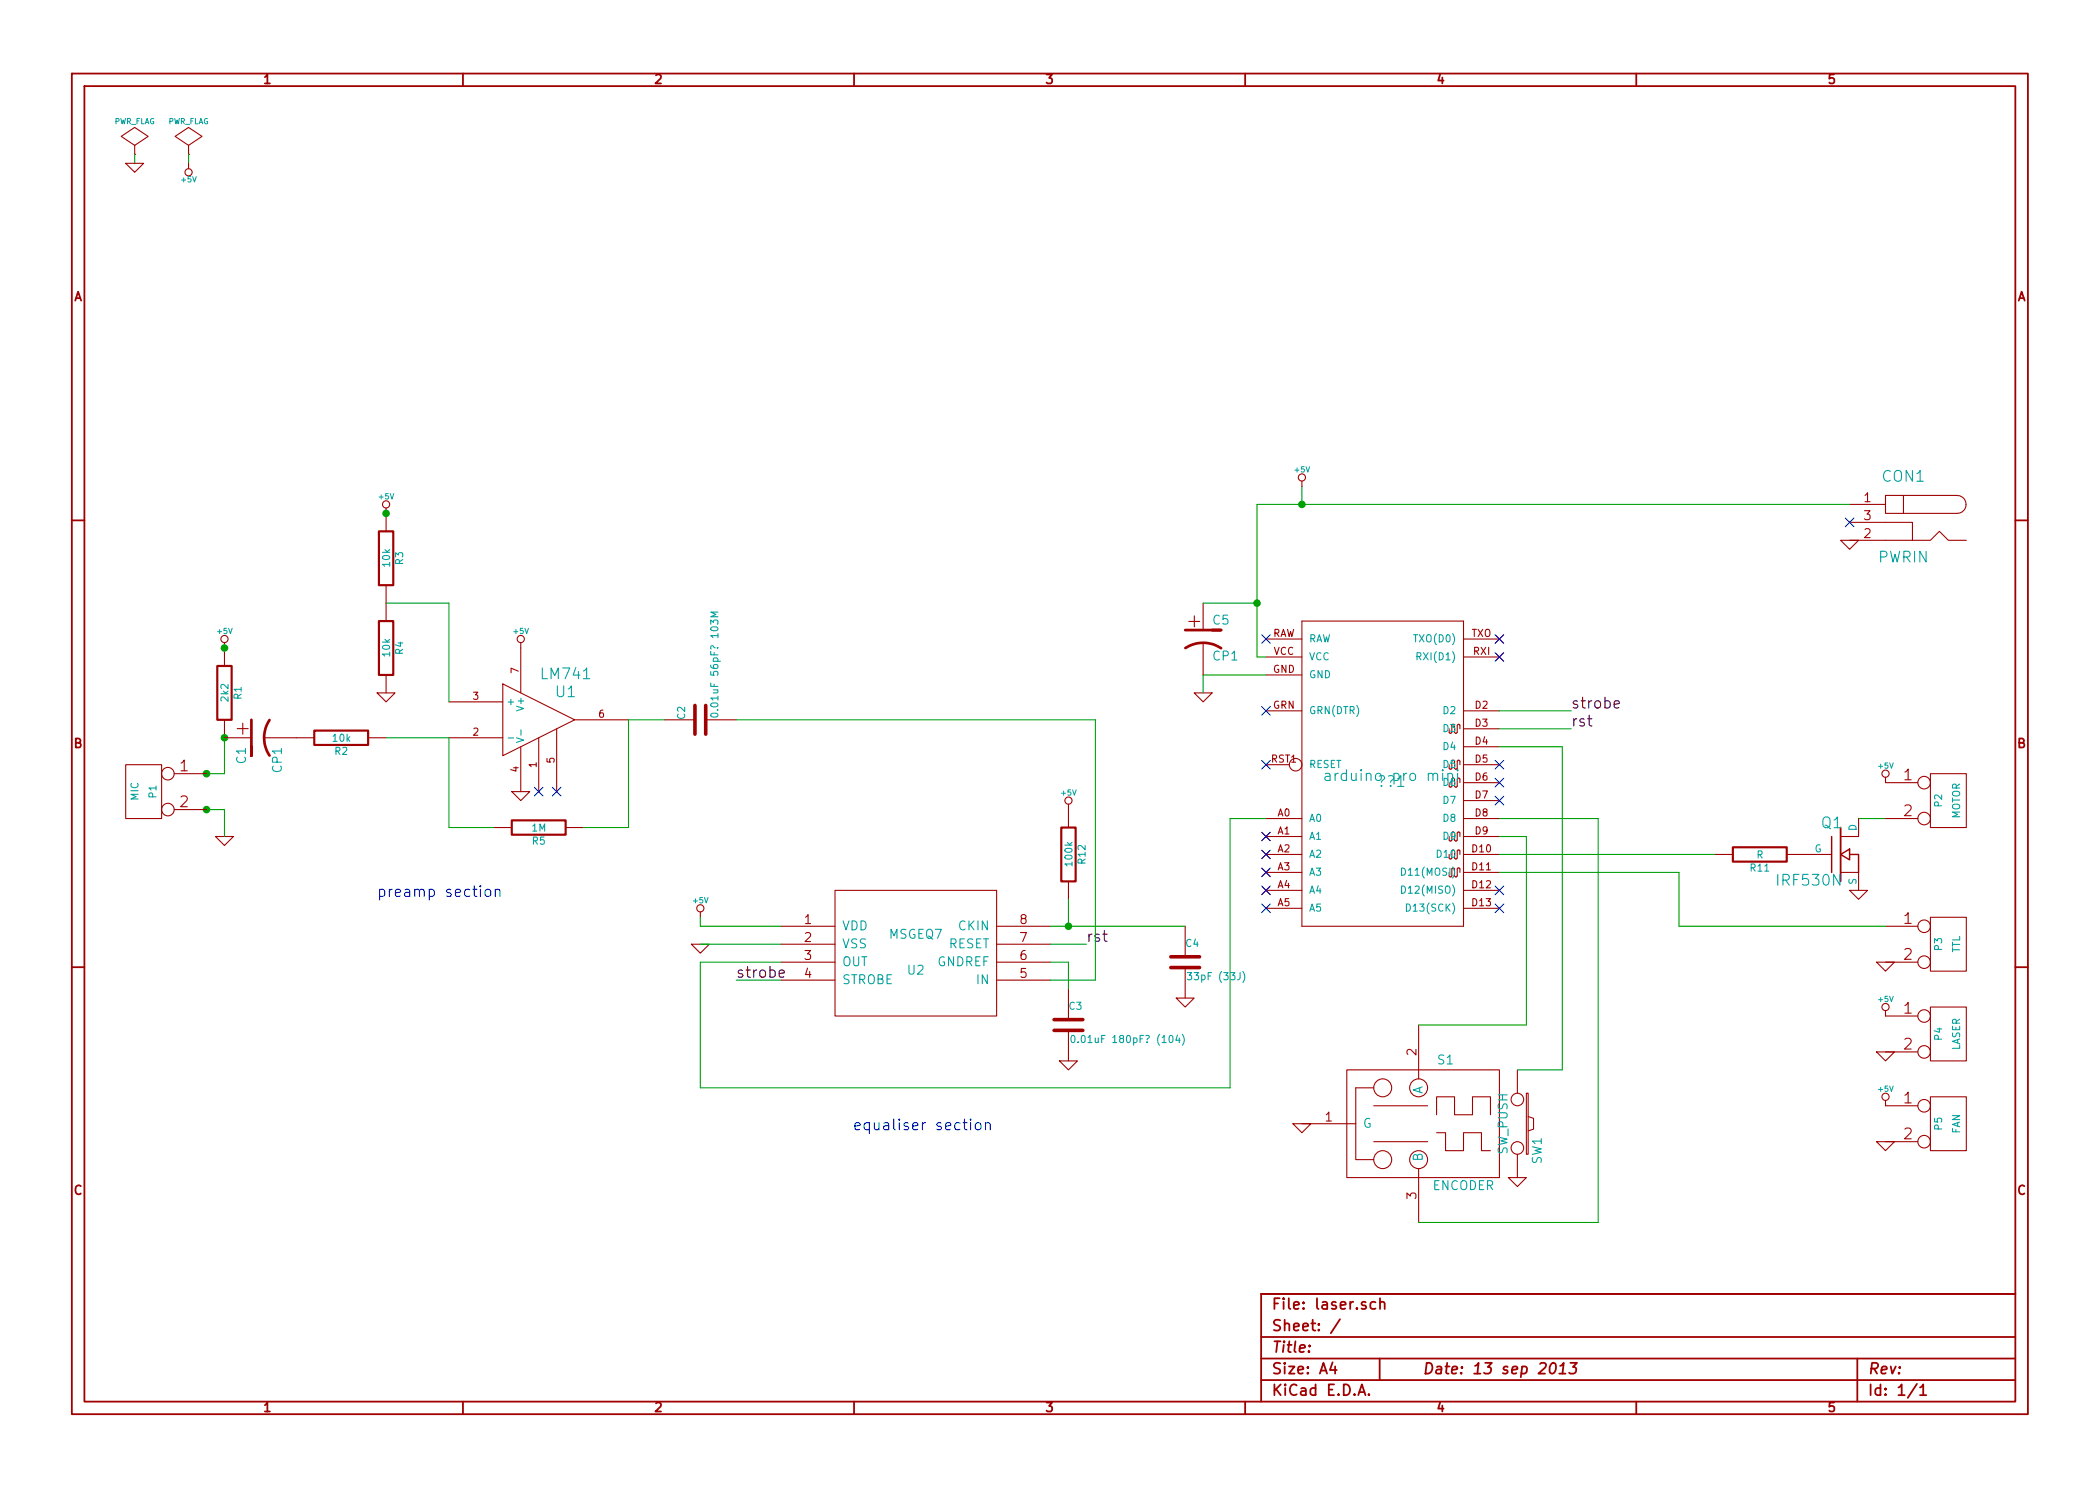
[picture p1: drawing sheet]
EESchema Schematic File Version 2
LIBS:MSEQ7
LIBS:power
LIBS:device
LIBS:transistors
LIBS:conn
LIBS:linear
LIBS:regul
LIBS:74xx
LIBS:cmos4000
LIBS:adc-dac
LIBS:memory
LIBS:xilinx
LIBS:special
LIBS:microcontrollers
LIBS:dsp
LIBS:microchip
LIBS:analog_switches
LIBS:motorola
LIBS:texas
LIBS:intel
LIBS:audio
LIBS:interface
LIBS:digital-audio
LIBS:philips
LIBS:display
LIBS:cypress
LIBS:siliconi
LIBS:opto
LIBS:atmel
LIBS:contrib
LIBS:valves
LIBS:microphone
LIBS:Halley
LIBS:switch-enc
LIBS:laser-cache
EELAYER 27 0
EELAYER END
$Descr A4 11693 8268
encoding utf-8
Sheet 1 1
Title ""
Date "13 sep 2013"
Rev ""
Comp ""
Comment1 ""
Comment2 ""
Comment3 ""
Comment4 ""
$EndDescr
$Comp
L LM741 U1
U 1 1
P 3000 4000
F 0 "U1" H 3150 4150 60  0000 C CNN
F 1 "LM741" H 3150 4250 60  0000 C CNN
F 2 "" H 3000 4000 60  0000 C CNN
F 3 "" H 3000 4000 60  0000 C CNN
	1    3000 4000
	1    0    0    -1  
$EndComp
$Comp
L R R2
U 1 1
P 1900 4100
F 0 "R2" V 1980 4100 40  0000 C CNN
F 1 "10k" V 1907 4101 40  0000 C CNN
F 2 "~" V 1830 4100 30  0000 C CNN
F 3 "~" H 1900 4100 30  0000 C CNN
	1    1900 4100
	0    1    1    0   
$EndComp
$Comp
L R R1
U 1 1
P 1250 3850
F 0 "R1" V 1330 3850 40  0000 C CNN
F 1 "2k2" V 1257 3851 40  0000 C CNN
F 2 "~" V 1180 3850 30  0000 C CNN
F 3 "~" H 1250 3850 30  0000 C CNN
	1    1250 3850
	1    0    0    -1  
$EndComp
$Comp
L +5V #PWR01
U 1 1
P 1250 3600
F 0 "#PWR01" H 1250 3690 20  0001 C CNN
F 1 "+5V" H 1250 3690 30  0000 C CNN
F 2 "" H 1250 3600 60  0000 C CNN
F 3 "" H 1250 3600 60  0000 C CNN
	1    1250 3600
	1    0    0    -1  
$EndComp
$Comp
L GND #PWR02
U 1 1
P 2900 4400
F 0 "#PWR02" H 2900 4400 30  0001 C CNN
F 1 "GND" H 2900 4330 30  0001 C CNN
F 2 "" H 2900 4400 60  0000 C CNN
F 3 "" H 2900 4400 60  0000 C CNN
	1    2900 4400
	1    0    0    -1  
$EndComp
$Comp
L GND #PWR03
U 1 1
P 1250 4650
F 0 "#PWR03" H 1250 4650 30  0001 C CNN
F 1 "GND" H 1250 4580 30  0001 C CNN
F 2 "" H 1250 4650 60  0000 C CNN
F 3 "" H 1250 4650 60  0000 C CNN
	1    1250 4650
	1    0    0    -1  
$EndComp
$Comp
L R R3
U 1 1
P 2150 3100
F 0 "R3" V 2230 3100 40  0000 C CNN
F 1 "10k" V 2157 3101 40  0000 C CNN
F 2 "~" V 2080 3100 30  0000 C CNN
F 3 "~" H 2150 3100 30  0000 C CNN
	1    2150 3100
	1    0    0    -1  
$EndComp
$Comp
L R R4
U 1 1
P 2150 3600
F 0 "R4" V 2230 3600 40  0000 C CNN
F 1 "10k" V 2157 3601 40  0000 C CNN
F 2 "~" V 2080 3600 30  0000 C CNN
F 3 "~" H 2150 3600 30  0000 C CNN
	1    2150 3600
	1    0    0    -1  
$EndComp
$Comp
L GND #PWR04
U 1 1
P 2150 3850
F 0 "#PWR04" H 2150 3850 30  0001 C CNN
F 1 "GND" H 2150 3780 30  0001 C CNN
F 2 "" H 2150 3850 60  0000 C CNN
F 3 "" H 2150 3850 60  0000 C CNN
	1    2150 3850
	1    0    0    -1  
$EndComp
$Comp
L +5V #PWR05
U 1 1
P 2150 2850
F 0 "#PWR05" H 2150 2940 20  0001 C CNN
F 1 "+5V" H 2150 2940 30  0000 C CNN
F 2 "" H 2150 2850 60  0000 C CNN
F 3 "" H 2150 2850 60  0000 C CNN
	1    2150 2850
	1    0    0    -1  
$EndComp
$Comp
L R R5
U 1 1
P 3000 4600
F 0 "R5" V 3080 4600 40  0000 C CNN
F 1 "1M" V 3007 4601 40  0000 C CNN
F 2 "~" V 2930 4600 30  0000 C CNN
F 3 "~" H 3000 4600 30  0000 C CNN
	1    3000 4600
	0    1    1    0   
$EndComp
Text Notes 2100 5000 0    60   ~ 0
preamp section
$Comp
L ARDUINO_PRO_MINI ??1
U 1 1
P 7750 4350
F 0 "??1" H 7750 4350 60  0000 C CNN
F 1 "arduino pro mini" H 7750 4350 60  0000 C BNN
F 2 "" H 7750 4350 60  0000 C CNN
F 3 "" H 7750 4350 60  0000 C CNN
	1    7750 4350
	-1   0    0    -1  
$EndComp
$Comp
L BARREL_JACK CON1
U 1 1
P 10600 2900
F 0 "CON1" H 10600 3150 60  0000 C CNN
F 1 "PWRIN" H 10600 2700 60  0000 C CNN
F 2 "~" H 10600 2900 60  0000 C CNN
F 3 "~" H 10600 2900 60  0000 C CNN
	1    10600 2900
	-1   0    0    -1  
$EndComp
$Comp
L GND #PWR06
U 1 1
P 10300 3000
F 0 "#PWR06" H 10300 3000 30  0001 C CNN
F 1 "GND" H 10300 2930 30  0001 C CNN
F 2 "" H 10300 3000 60  0000 C CNN
F 3 "" H 10300 3000 60  0000 C CNN
	1    10300 3000
	-1   0    0    -1  
$EndComp
$Comp
L GND #PWR07
U 1 1
P 10350 4950
F 0 "#PWR07" H 10350 4950 30  0001 C CNN
F 1 "GND" H 10350 4880 30  0001 C CNN
F 2 "" H 10350 4950 60  0000 C CNN
F 3 "" H 10350 4950 60  0000 C CNN
	1    10350 4950
	1    0    0    -1  
$EndComp
$Comp
L R R11
U 1 1
P 9800 4750
F 0 "R11" V 9880 4750 40  0000 C CNN
F 1 "R" V 9807 4751 40  0000 C CNN
F 2 "~" V 9730 4750 30  0000 C CNN
F 3 "~" H 9800 4750 30  0000 C CNN
	1    9800 4750
	0    1    1    0   
$EndComp
Wire Wire Line
	2150 4100 2500 4100
Wire Wire Line
	1150 4300 1250 4300
Wire Wire Line
	1250 4300 1250 4100
Wire Wire Line
	2500 3900 2500 3350
Wire Wire Line
	2500 3350 2150 3350
Wire Wire Line
	2500 4100 2500 4600
Wire Wire Line
	2500 4600 2750 4600
Wire Wire Line
	3250 4600 3500 4600
Wire Wire Line
	3500 4600 3500 4000
Wire Wire Line
	7250 2700 7250 2800
Wire Wire Line
	7000 2800 10300 2800
Wire Wire Line
	10350 4550 10500 4550
Connection ~ 7250 2800
NoConn ~ 8350 3650
NoConn ~ 8350 3550
NoConn ~ 10300 2900
NoConn ~ 7050 3950
NoConn ~ 7050 4250
NoConn ~ 7050 4650
NoConn ~ 7050 4750
NoConn ~ 7050 5050
NoConn ~ 7050 4950
NoConn ~ 3000 4400
NoConn ~ 3100 4400
$Comp
L +5V #PWR08
U 1 1
P 2900 3600
F 0 "#PWR08" H 2900 3690 20  0001 C CNN
F 1 "+5V" H 2900 3690 30  0000 C CNN
F 2 "" H 2900 3600 60  0000 C CNN
F 3 "" H 2900 3600 60  0000 C CNN
	1    2900 3600
	1    0    0    -1  
$EndComp
NoConn ~ 8350 4950
NoConn ~ 8350 5050
Wire Wire Line
	8350 4750 9550 4750
Wire Wire Line
	8350 4050 8750 4050
Connection ~ 1250 4100
Connection ~ 1150 4300
Connection ~ 1150 4500
Connection ~ 1250 3600
Connection ~ 2150 2850
Wire Wire Line
	1250 4650 1250 4500
Wire Wire Line
	1250 4500 1150 4500
$Comp
L GND #PWR09
U 1 1
P 6700 3850
F 0 "#PWR09" H 6700 3850 30  0001 C CNN
F 1 "GND" H 6700 3780 30  0001 C CNN
F 2 "" H 6700 3850 60  0000 C CNN
F 3 "" H 6700 3850 60  0000 C CNN
	1    6700 3850
	-1   0    0    -1  
$EndComp
Wire Wire Line
	7050 3750 6700 3750
Wire Wire Line
	6700 3750 6700 3850
$Comp
L PWR_FLAG #FLG010
U 1 1
P 750 850
F 0 "#FLG010" H 750 945 30  0001 C CNN
F 1 "PWR_FLAG" H 750 1030 30  0000 C CNN
F 2 "" H 750 850 60  0000 C CNN
F 3 "" H 750 850 60  0000 C CNN
	1    750  850 
	1    0    0    -1  
$EndComp
$Comp
L PWR_FLAG #FLG011
U 1 1
P 1050 850
F 0 "#FLG011" H 1050 945 30  0001 C CNN
F 1 "PWR_FLAG" H 1050 1030 30  0000 C CNN
F 2 "" H 1050 850 60  0000 C CNN
F 3 "" H 1050 850 60  0000 C CNN
	1    1050 850 
	1    0    0    -1  
$EndComp
Wire Wire Line
	750  850  750  900 
Wire Wire Line
	1050 850  1050 900 
$Comp
L GND #PWR012
U 1 1
P 750 900
F 0 "#PWR012" H 750 900 30  0001 C CNN
F 1 "GND" H 750 830 30  0001 C CNN
F 2 "" H 750 900 60  0000 C CNN
F 3 "" H 750 900 60  0000 C CNN
	1    750  900 
	1    0    0    -1  
$EndComp
$Comp
L CONN_2 P1
U 1 1
P 800 4400
F 0 "P1" V 750 4400 40  0000 C CNN
F 1 "MIC" V 850 4400 40  0000 C CNN
F 2 "~" H 800 4400 60  0000 C CNN
F 3 "~" H 800 4400 60  0000 C CNN
	1    800  4400
	-1   0    0    -1  
$EndComp
Wire Wire Line
	7000 2800 7000 3650
$Comp
L MSEQ7 U2
U 1 1
P 5100 5300
F 0 "U2" H 5100 5200 50  0000 C CNN
F 1 "MSGEQ7" H 5100 5400 50  0000 C CNN
F 2 "MODULE" H 5100 5300 50  0001 C CNN
F 3 "DOCUMENTATION" H 5100 5300 50  0001 C CNN
	1    5100 5300
	1    0    0    -1  
$EndComp
$Comp
L +5V #PWR013
U 1 1
P 3900 5100
F 0 "#PWR013" H 3900 5190 20  0001 C CNN
F 1 "+5V" H 3900 5190 30  0000 C CNN
F 2 "" H 3900 5100 60  0000 C CNN
F 3 "" H 3900 5100 60  0000 C CNN
	1    3900 5100
	1    0    0    -1  
$EndComp
$Comp
L GND #PWR014
U 1 1
P 3900 5250
F 0 "#PWR014" H 3900 5250 30  0001 C CNN
F 1 "GND" H 3900 5180 30  0001 C CNN
F 2 "" H 3900 5250 60  0000 C CNN
F 3 "" H 3900 5250 60  0000 C CNN
	1    3900 5250
	1    0    0    -1  
$EndComp
Wire Wire Line
	4350 5150 3900 5150
Wire Wire Line
	3900 5150 3900 5100
Wire Wire Line
	3900 5250 4350 5250
$Comp
L C C2
U 1 1
P 3900 4000
F 0 "C2" H 3900 4100 40  0000 L CNN
F 1 "0.01uF 56pF? 103M" H 3906 3915 40  0000 L CNN
F 2 "~" H 3938 3850 30  0000 C CNN
F 3 "~" H 3900 4000 60  0000 C CNN
	1    3900 4000
	0    -1   -1   0   
$EndComp
Wire Wire Line
	3500 4000 3700 4000
Wire Wire Line
	4100 4000 6100 4000
Wire Wire Line
	6100 4000 6100 5450
Wire Wire Line
	6100 5450 5850 5450
Wire Wire Line
	5850 5150 6600 5150
Wire Wire Line
	5850 5250 6050 5250
Wire Wire Line
	4350 5450 4100 5450
Wire Wire Line
	3900 5350 4350 5350
Text Label 6050 5250 0    60   ~ 0
rst
Text Label 4100 5450 0    60   ~ 0
strobe
Wire Wire Line
	6850 4550 7050 4550
Wire Wire Line
	6850 4550 6850 6050
Wire Wire Line
	3900 5350 3900 6050
Wire Wire Line
	8350 3950 8750 3950
Text Label 8750 3950 0    60   ~ 0
strobe
Text Label 8750 4050 0    60   ~ 0
rst
$Comp
L R R12
U 1 1
P 5950 4750
F 0 "R12" V 6030 4750 40  0000 C CNN
F 1 "100k" V 5957 4751 40  0000 C CNN
F 2 "~" V 5880 4750 30  0000 C CNN
F 3 "~" H 5950 4750 30  0000 C CNN
	1    5950 4750
	1    0    0    -1  
$EndComp
Wire Wire Line
	5950 5150 5950 5000
Connection ~ 5950 5150
$Comp
L +5V #PWR015
U 1 1
P 5950 4500
F 0 "#PWR015" H 5950 4590 20  0001 C CNN
F 1 "+5V" H 5950 4590 30  0000 C CNN
F 2 "" H 5950 4500 60  0000 C CNN
F 3 "" H 5950 4500 60  0000 C CNN
	1    5950 4500
	1    0    0    -1  
$EndComp
$Comp
L C C4
U 1 1
P 6600 5350
F 0 "C4" H 6600 5450 40  0000 L CNN
F 1 "33pF (33J)" H 6606 5265 40  0000 L CNN
F 2 "~" H 6638 5200 30  0000 C CNN
F 3 "~" H 6600 5350 60  0000 C CNN
	1    6600 5350
	1    0    0    -1  
$EndComp
$Comp
L GND #PWR016
U 1 1
P 6600 5550
F 0 "#PWR016" H 6600 5550 30  0001 C CNN
F 1 "GND" H 6600 5480 30  0001 C CNN
F 2 "" H 6600 5550 60  0000 C CNN
F 3 "" H 6600 5550 60  0000 C CNN
	1    6600 5550
	1    0    0    -1  
$EndComp
$Comp
L C C3
U 1 1
P 5950 5700
F 0 "C3" H 5950 5800 40  0000 L CNN
F 1 "0.01uF 180pF? (104)" H 5956 5615 40  0000 L CNN
F 2 "~" H 5988 5550 30  0000 C CNN
F 3 "~" H 5950 5700 60  0000 C CNN
	1    5950 5700
	1    0    0    -1  
$EndComp
Wire Wire Line
	5950 5500 5950 5350
$Comp
L GND #PWR017
U 1 1
P 5950 5900
F 0 "#PWR017" H 5950 5900 30  0001 C CNN
F 1 "GND" H 5950 5830 30  0001 C CNN
F 2 "" H 5950 5900 60  0000 C CNN
F 3 "" H 5950 5900 60  0000 C CNN
	1    5950 5900
	1    0    0    -1  
$EndComp
Wire Wire Line
	3900 6050 6850 6050
$Comp
L +5V #PWR018
U 1 1
P 1050 900
F 0 "#PWR018" H 1050 990 20  0001 C CNN
F 1 "+5V" H 1050 990 30  0000 C CNN
F 2 "" H 1050 900 60  0000 C CNN
F 3 "" H 1050 900 60  0000 C CNN
	1    1050 900 
	1    0    0    1   
$EndComp
$Comp
L +5V #PWR019
U 1 1
P 7250 2700
F 0 "#PWR019" H 7250 2790 20  0001 C CNN
F 1 "+5V" H 7250 2790 30  0000 C CNN
F 2 "" H 7250 2700 60  0000 C CNN
F 3 "" H 7250 2700 60  0000 C CNN
	1    7250 2700
	1    0    0    -1  
$EndComp
Wire Wire Line
	7000 3650 7050 3650
NoConn ~ 7050 4850
NoConn ~ 8350 4450
NoConn ~ 8350 4350
NoConn ~ 8350 4250
NoConn ~ 7050 3550
Wire Wire Line
	5950 5350 5850 5350
$Comp
L MOSFET_N Q1
U 1 1
P 10250 4750
F 0 "Q1" H 10260 4920 60  0000 R CNN
F 1 "IRF530N" H 10260 4600 60  0000 R CNN
F 2 "~" H 10250 4750 60  0000 C CNN
F 3 "~" H 10250 4750 60  0000 C CNN
	1    10250 4750
	1    0    0    -1  
$EndComp
$Comp
L CONN_2 P2
U 1 1
P 10850 4450
F 0 "P2" V 10800 4450 40  0000 C CNN
F 1 "MOTOR" V 10900 4450 40  0000 C CNN
F 2 "~" H 10850 4450 60  0000 C CNN
F 3 "~" H 10850 4450 60  0000 C CNN
	1    10850 4450
	1    0    0    -1  
$EndComp
$Comp
L +5V #PWR020
U 1 1
P 10500 4350
F 0 "#PWR020" H 10500 4440 20  0001 C CNN
F 1 "+5V" H 10500 4440 30  0000 C CNN
F 2 "" H 10500 4350 60  0000 C CNN
F 3 "" H 10500 4350 60  0000 C CNN
	1    10500 4350
	1    0    0    -1  
$EndComp
$Comp
L CONN_2 P3
U 1 1
P 10850 5250
F 0 "P3" V 10800 5250 40  0000 C CNN
F 1 "TTL" V 10900 5250 40  0000 C CNN
F 2 "~" H 10850 5250 60  0000 C CNN
F 3 "~" H 10850 5250 60  0000 C CNN
	1    10850 5250
	1    0    0    -1  
$EndComp
$Comp
L CONN_2 P4
U 1 1
P 10850 5750
F 0 "P4" V 10800 5750 40  0000 C CNN
F 1 "LASER" V 10900 5750 40  0000 C CNN
F 2 "~" H 10850 5750 60  0000 C CNN
F 3 "~" H 10850 5750 60  0000 C CNN
	1    10850 5750
	1    0    0    -1  
$EndComp
$Comp
L CONN_2 P5
U 1 1
P 10850 6250
F 0 "P5" V 10800 6250 40  0000 C CNN
F 1 "FAN" V 10900 6250 40  0000 C CNN
F 2 "~" H 10850 6250 60  0000 C CNN
F 3 "~" H 10850 6250 60  0000 C CNN
	1    10850 6250
	1    0    0    -1  
$EndComp
$Comp
L +5V #PWR021
U 1 1
P 10500 5650
F 0 "#PWR021" H 10500 5740 20  0001 C CNN
F 1 "+5V" H 10500 5740 30  0000 C CNN
F 2 "" H 10500 5650 60  0000 C CNN
F 3 "" H 10500 5650 60  0000 C CNN
	1    10500 5650
	1    0    0    -1  
$EndComp
$Comp
L +5V #PWR022
U 1 1
P 10500 6150
F 0 "#PWR022" H 10500 6240 20  0001 C CNN
F 1 "+5V" H 10500 6240 30  0000 C CNN
F 2 "" H 10500 6150 60  0000 C CNN
F 3 "" H 10500 6150 60  0000 C CNN
	1    10500 6150
	1    0    0    -1  
$EndComp
$Comp
L GND #PWR023
U 1 1
P 10500 5850
F 0 "#PWR023" H 10500 5850 30  0001 C CNN
F 1 "GND" H 10500 5780 30  0001 C CNN
F 2 "" H 10500 5850 60  0000 C CNN
F 3 "" H 10500 5850 60  0000 C CNN
	1    10500 5850
	1    0    0    -1  
$EndComp
$Comp
L GND #PWR024
U 1 1
P 10500 5350
F 0 "#PWR024" H 10500 5350 30  0001 C CNN
F 1 "GND" H 10500 5280 30  0001 C CNN
F 2 "" H 10500 5350 60  0000 C CNN
F 3 "" H 10500 5350 60  0000 C CNN
	1    10500 5350
	1    0    0    -1  
$EndComp
Wire Wire Line
	10500 5150 9350 5150
Wire Wire Line
	9350 5150 9350 4850
Wire Wire Line
	9350 4850 8350 4850
$Comp
L GND #PWR025
U 1 1
P 10500 6350
F 0 "#PWR025" H 10500 6350 30  0001 C CNN
F 1 "GND" H 10500 6280 30  0001 C CNN
F 2 "" H 10500 6350 60  0000 C CNN
F 3 "" H 10500 6350 60  0000 C CNN
	1    10500 6350
	1    0    0    -1  
$EndComp
$Comp
L ENCODER S1
U 1 1
P 8000 6250
F 0 "S1" H 8050 6600 50  0000 C CNN
F 1 "ENCODER" H 8150 5900 50  0000 C CNN
F 2 "" H 8000 6250 60  0000 C CNN
F 3 "" H 8000 6250 60  0000 C CNN
	1    8000 6250
	1    0    0    -1  
$EndComp
Wire Wire Line
	8350 4650 8500 4650
Wire Wire Line
	8500 4650 8500 5700
Wire Wire Line
	8500 5700 7900 5700
Wire Wire Line
	8350 4550 8900 4550
Wire Wire Line
	7900 6800 8900 6800
$Comp
L SW_PUSH SW1
U 1 1
P 8450 6250
F 0 "SW1" H 8600 6360 50  0000 C CNN
F 1 "SW_PUSH" H 8450 6170 50  0000 C CNN
F 2 "~" H 8450 6250 60  0000 C CNN
F 3 "~" H 8450 6250 60  0000 C CNN
	1    8450 6250
	0    1    1    0   
$EndComp
$Comp
L GND #PWR026
U 1 1
P 8450 6550
F 0 "#PWR026" H 8450 6550 30  0001 C CNN
F 1 "GND" H 8450 6480 30  0001 C CNN
F 2 "" H 8450 6550 60  0000 C CNN
F 3 "" H 8450 6550 60  0000 C CNN
	1    8450 6550
	1    0    0    -1  
$EndComp
Wire Wire Line
	8450 5950 8700 5950
Wire Wire Line
	8700 5950 8700 4150
Wire Wire Line
	8700 4150 8350 4150
$Comp
L GND #PWR027
U 1 1
P 7250 6250
F 0 "#PWR027" H 7250 6250 30  0001 C CNN
F 1 "GND" H 7250 6180 30  0001 C CNN
F 2 "" H 7250 6250 60  0000 C CNN
F 3 "" H 7250 6250 60  0000 C CNN
	1    7250 6250
	1    0    0    -1  
$EndComp
$Comp
L CP1 C5
U 1 1
P 6700 3550
F 0 "C5" H 6750 3650 50  0000 L CNN
F 1 "CP1" H 6750 3450 50  0000 L CNN
F 2 "~" H 6700 3550 60  0000 C CNN
F 3 "~" H 6700 3550 60  0000 C CNN
	1    6700 3550
	1    0    0    -1  
$EndComp
Wire Wire Line
	6700 3350 7000 3350
Connection ~ 7000 3350
Text Notes 4750 6300 0    60   ~ 0
equaliser section
Wire Wire Line
	8900 6800 8900 4550
$Comp
L CP1 C1
U 1 1
P 1450 4100
F 0 "C1" H 1500 4200 50  0000 L CNN
F 1 "CP1" H 1500 4000 50  0000 L CNN
F 2 "~" H 1450 4100 60  0000 C CNN
F 3 "~" H 1450 4100 60  0000 C CNN
	1    1450 4100
	0    -1   1    0   
$EndComp
$EndSCHEMATC
